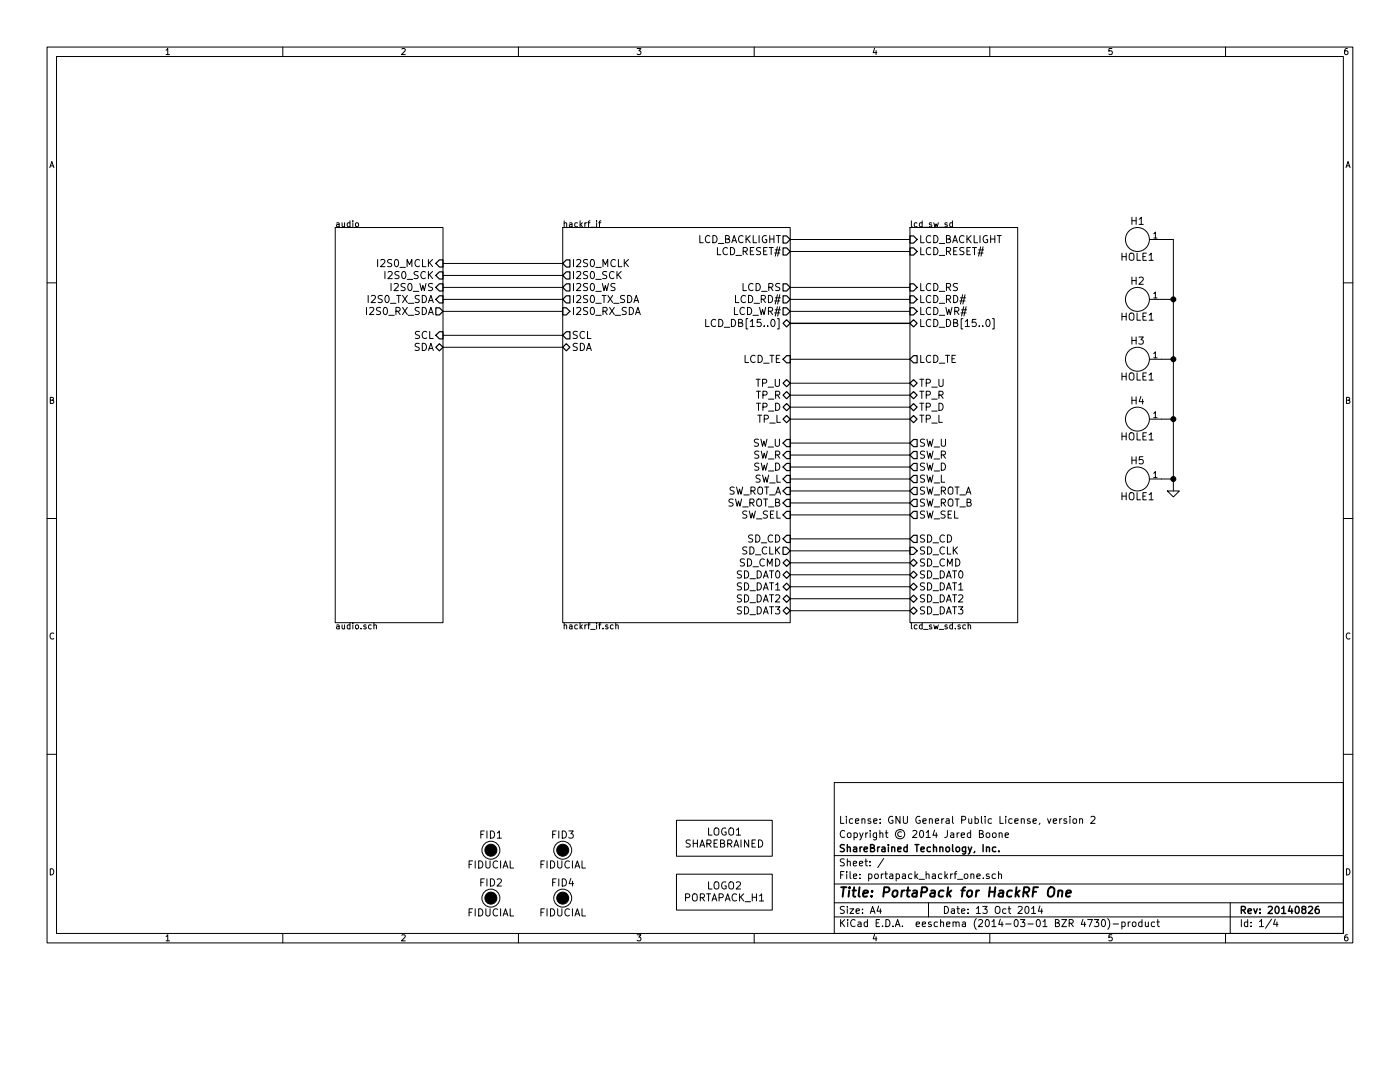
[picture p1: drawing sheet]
EESchema Schematic File Version 2
LIBS:hackrf_expansion
LIBS:wolfson
LIBS:passive
LIBS:lcd_kingtech
LIBS:power
LIBS:io_expander
LIBS:trs_jack
LIBS:battery
LIBS:mosfet
LIBS:microphone
LIBS:sd
LIBS:ck
LIBS:altera
LIBS:regulator
LIBS:tp
LIBS:header
LIBS:hole
LIBS:sharebrained
LIBS:fiducial
LIBS:portapack_hackrf_one-cache
EELAYER 24 0
EELAYER END
$Descr A4 11693 8268
encoding utf-8
Sheet 1 4
Title "PortaPack for HackRF One"
Date "13 Oct 2014"
Rev "20140826"
Comp "ShareBrained Technology, Inc."
Comment1 "Copyright © 2014 Jared Boone"
Comment2 "License: GNU General Public License, version 2"
Comment3 ""
Comment4 ""
$EndDescr
$Comp
L HOLE1 H1
U 1 1
P 9500 2000
F 0 "H1" H 9500 2150 60  0000 C CNN
F 1 "HOLE1" H 9500 1850 60  0000 C CNN
F 2 "" H 9500 2000 60  0000 C CNN
F 3 "" H 9500 2000 60  0000 C CNN
	1    9500 2000
	1    0    0    -1  
$EndComp
$Comp
L HOLE1 H2
U 1 1
P 9500 2500
F 0 "H2" H 9500 2650 60  0000 C CNN
F 1 "HOLE1" H 9500 2350 60  0000 C CNN
F 2 "" H 9500 2500 60  0000 C CNN
F 3 "" H 9500 2500 60  0000 C CNN
	1    9500 2500
	1    0    0    -1  
$EndComp
$Comp
L HOLE1 H3
U 1 1
P 9500 3000
F 0 "H3" H 9500 3150 60  0000 C CNN
F 1 "HOLE1" H 9500 2850 60  0000 C CNN
F 2 "" H 9500 3000 60  0000 C CNN
F 3 "" H 9500 3000 60  0000 C CNN
	1    9500 3000
	1    0    0    -1  
$EndComp
$Comp
L HOLE1 H4
U 1 1
P 9500 3500
F 0 "H4" H 9500 3650 60  0000 C CNN
F 1 "HOLE1" H 9500 3350 60  0000 C CNN
F 2 "" H 9500 3500 60  0000 C CNN
F 3 "" H 9500 3500 60  0000 C CNN
	1    9500 3500
	1    0    0    -1  
$EndComp
$Comp
L HOLE1 H5
U 1 1
P 9500 4000
F 0 "H5" H 9500 4150 60  0000 C CNN
F 1 "HOLE1" H 9500 3850 60  0000 C CNN
F 2 "" H 9500 4000 60  0000 C CNN
F 3 "" H 9500 4000 60  0000 C CNN
	1    9500 4000
	1    0    0    -1  
$EndComp
$Sheet
S 2800 1900 900  3300
U 53A8BFC3
F0 "audio" 50
F1 "audio.sch" 50
F2 "I2S0_SCK" I R 3700 2300 60 
F3 "I2S0_TX_SDA" I R 3700 2500 60 
F4 "I2S0_MCLK" I R 3700 2200 60 
F5 "I2S0_WS" I R 3700 2400 60 
F6 "SCL" I R 3700 2800 60 
F7 "SDA" B R 3700 2900 60 
F8 "I2S0_RX_SDA" O R 3700 2600 60 
$EndSheet
Wire Wire Line
	9800 2500 9700 2500
Wire Wire Line
	9800 3000 9700 3000
Wire Wire Line
	9800 3500 9700 3500
$Sheet
S 7600 1900 900  3300
U 53A9129D
F0 "lcd_sw_sd" 50
F1 "lcd_sw_sd.sch" 50
F2 "LCD_RS" I L 7600 2400 60 
F3 "LCD_RD#" I L 7600 2500 60 
F4 "LCD_WR#" I L 7600 2600 60 
F5 "LCD_RESET#" I L 7600 2100 60 
F6 "LCD_TE" O L 7600 3000 60 
F7 "SW_SEL" O L 7600 4300 60 
F8 "SW_ROT_A" O L 7600 4100 60 
F9 "SW_ROT_B" O L 7600 4200 60 
F10 "SW_D" O L 7600 3900 60 
F11 "SW_R" O L 7600 3800 60 
F12 "SW_U" O L 7600 3700 60 
F13 "SW_L" O L 7600 4000 60 
F14 "SD_DAT2" B L 7600 5000 60 
F15 "SD_DAT3" B L 7600 5100 60 
F16 "SD_CMD" B L 7600 4700 60 
F17 "SD_CLK" I L 7600 4600 60 
F18 "SD_DAT0" B L 7600 4800 60 
F19 "SD_DAT1" B L 7600 4900 60 
F20 "SD_CD" O L 7600 4500 60 
F21 "TP_R" B L 7600 3300 60 
F22 "TP_D" B L 7600 3400 60 
F23 "TP_L" B L 7600 3500 60 
F24 "TP_U" B L 7600 3200 60 
F25 "LCD_DB[15..0]" B L 7600 2700 60 
F26 "LCD_BACKLIGHT" I L 7600 2000 60 
$EndSheet
Wire Bus Line
	6600 2700 7600 2700
$Sheet
S 4700 1900 1900 3300
U 53A8C780
F0 "hackrf_if" 50
F1 "hackrf_if.sch" 50
F2 "LCD_TE" I R 6600 3000 60 
F3 "SW_R" I R 6600 3800 60 
F4 "SW_ROT_B" I R 6600 4200 60 
F5 "SW_ROT_A" I R 6600 4100 60 
F6 "SW_D" I R 6600 3900 60 
F7 "SW_SEL" I R 6600 4300 60 
F8 "SW_U" I R 6600 3700 60 
F9 "SW_L" I R 6600 4000 60 
F10 "LCD_RESET#" O R 6600 2100 60 
F11 "LCD_RS" O R 6600 2400 60 
F12 "LCD_RD#" O R 6600 2500 60 
F13 "LCD_WR#" O R 6600 2600 60 
F14 "TP_U" B R 6600 3200 60 
F15 "TP_L" B R 6600 3500 60 
F16 "TP_D" B R 6600 3400 60 
F17 "TP_R" B R 6600 3300 60 
F18 "I2S0_TX_SDA" O L 4700 2500 60 
F19 "I2S0_WS" O L 4700 2400 60 
F20 "I2S0_MCLK" O L 4700 2200 60 
F21 "I2S0_SCK" O L 4700 2300 60 
F22 "SDA" B L 4700 2900 60 
F23 "SCL" O L 4700 2800 60 
F24 "SD_CD" I R 6600 4500 60 
F25 "SD_DAT2" B R 6600 5000 60 
F26 "SD_DAT0" B R 6600 4800 60 
F27 "SD_CMD" B R 6600 4700 60 
F28 "SD_CLK" O R 6600 4600 60 
F29 "SD_DAT3" B R 6600 5100 60 
F30 "SD_DAT1" B R 6600 4900 60 
F31 "I2S0_RX_SDA" I L 4700 2600 60 
F32 "LCD_DB[15..0]" B R 6600 2700 60 
F33 "LCD_BACKLIGHT" O R 6600 2000 60 
$EndSheet
Wire Wire Line
	6600 2000 7600 2000
Wire Wire Line
	7600 2100 6600 2100
Wire Wire Line
	7600 2400 6600 2400
Wire Wire Line
	6600 2500 7600 2500
Wire Wire Line
	7600 2600 6600 2600
Wire Wire Line
	6600 3000 7600 3000
Wire Wire Line
	7600 3200 6600 3200
Wire Wire Line
	6600 3300 7600 3300
Wire Wire Line
	7600 3400 6600 3400
Wire Wire Line
	6600 3500 7600 3500
Wire Wire Line
	6600 3700 7600 3700
Wire Wire Line
	7600 3800 6600 3800
Wire Wire Line
	6600 3900 7600 3900
Wire Wire Line
	7600 4000 6600 4000
Wire Wire Line
	6600 4100 7600 4100
Wire Wire Line
	7600 4200 6600 4200
Wire Wire Line
	6600 4300 7600 4300
Wire Wire Line
	6600 4500 7600 4500
Wire Wire Line
	6600 4600 7600 4600
Wire Wire Line
	7600 4700 6600 4700
Wire Wire Line
	6600 4800 7600 4800
Wire Wire Line
	7600 4900 6600 4900
Wire Wire Line
	6600 5000 7600 5000
Wire Wire Line
	7600 5100 6600 5100
Wire Wire Line
	3700 2200 4700 2200
Wire Wire Line
	4700 2300 3700 2300
Wire Wire Line
	3700 2400 4700 2400
Wire Wire Line
	4700 2500 3700 2500
Wire Wire Line
	3700 2600 4700 2600
Wire Wire Line
	4700 2800 3700 2800
Wire Wire Line
	3700 2900 4700 2900
Wire Wire Line
	9700 2000 9800 2000
Wire Wire Line
	9800 2000 9800 4100
Connection ~ 9800 2500
Connection ~ 9800 3000
Connection ~ 9800 3500
$Comp
L SHAREBRAINED LOGO1
U 1 1
P 6050 7000
F 0 "LOGO1" H 6050 7050 60  0000 C CNN
F 1 "SHAREBRAINED" H 6050 6950 60  0000 C CNN
F 2 "" H 6050 7000 60  0000 C CNN
F 3 "" H 6050 7000 60  0000 C CNN
	1    6050 7000
	1    0    0    -1  
$EndComp
$Comp
L PORTAPACK_H1 LOGO2
U 1 1
P 6050 7450
F 0 "LOGO2" H 6050 7500 60  0000 C CNN
F 1 "PORTAPACK_H1" H 6050 7400 60  0000 C CNN
F 2 "" H 6050 7450 60  0000 C CNN
F 3 "" H 6050 7450 60  0000 C CNN
	1    6050 7450
	1    0    0    -1  
$EndComp
$Comp
L FIDUCIAL FID1
U 1 1
P 4100 7100
F 0 "FID1" H 4100 7225 60  0000 C CNN
F 1 "FIDUCIAL" H 4100 6975 60  0000 C CNN
F 2 "" H 4100 7100 60  0000 C CNN
F 3 "" H 4100 7100 60  0000 C CNN
	1    4100 7100
	1    0    0    -1  
$EndComp
$Comp
L FIDUCIAL FID2
U 1 1
P 4100 7500
F 0 "FID2" H 4100 7625 60  0000 C CNN
F 1 "FIDUCIAL" H 4100 7375 60  0000 C CNN
F 2 "" H 4100 7500 60  0000 C CNN
F 3 "" H 4100 7500 60  0000 C CNN
	1    4100 7500
	1    0    0    -1  
$EndComp
$Comp
L FIDUCIAL FID3
U 1 1
P 4700 7100
F 0 "FID3" H 4700 7225 60  0000 C CNN
F 1 "FIDUCIAL" H 4700 6975 60  0000 C CNN
F 2 "" H 4700 7100 60  0000 C CNN
F 3 "" H 4700 7100 60  0000 C CNN
	1    4700 7100
	1    0    0    -1  
$EndComp
$Comp
L FIDUCIAL FID4
U 1 1
P 4700 7500
F 0 "FID4" H 4700 7625 60  0000 C CNN
F 1 "FIDUCIAL" H 4700 7375 60  0000 C CNN
F 2 "" H 4700 7500 60  0000 C CNN
F 3 "" H 4700 7500 60  0000 C CNN
	1    4700 7500
	1    0    0    -1  
$EndComp
$Comp
L GND #PWR01
U 1 1
P 9800 4100
F 0 "#PWR01" H 9800 4100 30  0001 C CNN
F 1 "GND" H 9800 4030 30  0001 C CNN
F 2 "" H 9800 4100 60  0000 C CNN
F 3 "" H 9800 4100 60  0000 C CNN
	1    9800 4100
	1    0    0    -1  
$EndComp
Wire Wire Line
	9700 4000 9800 4000
Connection ~ 9800 4000
$EndSCHEMATC
